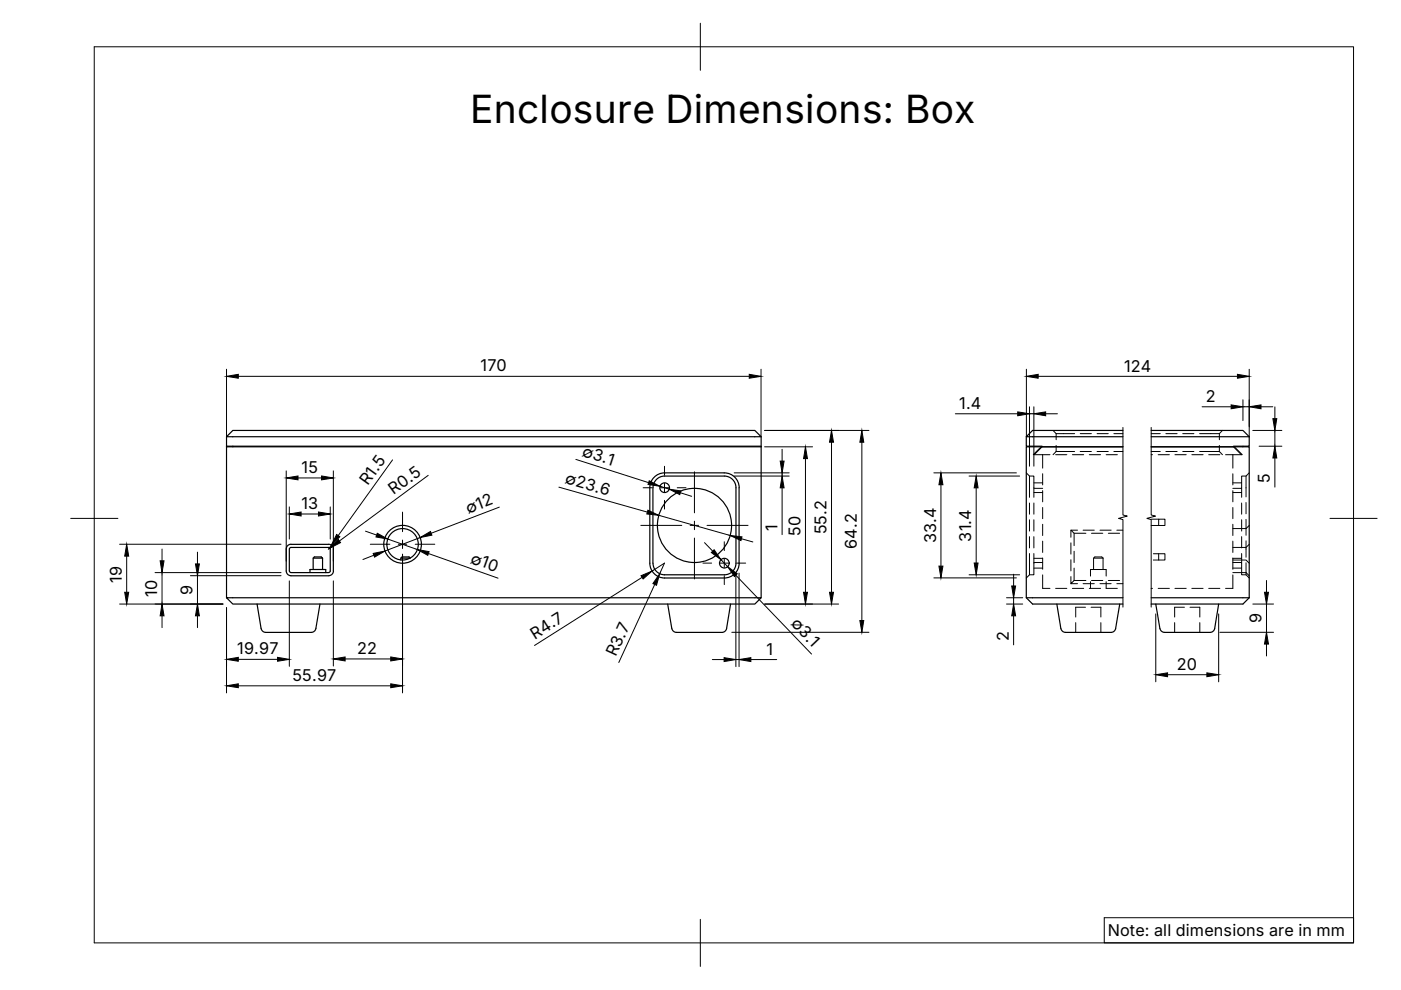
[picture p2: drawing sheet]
<svg xmlns="http://www.w3.org/2000/svg" width="297mm" height="210mm" viewBox="0 0 297 210" stroke-linecap="round" stroke-linejoin="round" font-family="sans-serif">
<!-- layer: Visible -->
<g fill="none" stroke="#000" stroke-width=".25">
<path d="M48 92.6l1.4-1.3h110.6l1.4 1.3zM48 92.6v2h113.4M48 94.6v.1M161.4 94.7h-113.4v32M161.4 92.6v2.1M161.4 94.7v32M217.6 92.6v2h3.3v.1h17.2h-20.5v32h20.5M238.1 91.3h-19.2l-1.3 1.3h20.5M244.1 91.3h19.4l1.4 1.3M244.1 92.6h20.8M264.9 92.6v2h-3.4v.1h-17.4h20.8v32M61.3 116.4v4.7"/>
<path d="M61.4 116.4l.3-.3h8l.3 .3v4.7l-.1 .2-8.2 .1-.3-.3M66.4 118.3h2M68.4 118.3l-.3-.2h-1.4l-.3 .2v2.4M68.4 118.3v2.4M70.7 116.4v4.7M70.7 116.4a.97 .97 0 0 0-1-1h-8a1.01 1.01 0 0 0-1 1v4.7a1.04 1.04 0 0 0 1 1h8a1.01 1.01 0 0 0 1-1M85 118.3h1.9M87 118.3l-.3-.2h-1.4l-.3 .2v.4M140.9 100.3h12.7a3.1 3.1 0 0 1 3.1 3.1M140.9 100.9h12.7a2.47 2.47 0 0 1 2.4 2.5v16a2.47 2.47 0 0 1-2.4 2.5h-12.7M140.9 100.3a3.1 3.1 0 0 0-3.1 3.1v16a3.1 3.1 0 0 0 3.1 3.1M140.9 100.9a2.5 2.5 0 0 0-2.5 2.5l.1 16a2.47 2.47 0 0 0 2.4 2.5"/>
<path d="M156.7 103.4v16M156.7 119.4a3.1 3.1 0 0 1-3.1 3.1h-12.7M48 126.7h113.4l-1.4 1.4h-110.6zM54.5 128.1l.9 5.1M65.7 121.4v-.7h3.4v.7M67 133.2a1.43 1.43 0 0 1-1.7 .9h-8a1.97 1.97 0 0 1-1.8-.5l-.1-.4M67.8 128.1l-.8 5.1M141.6 128.1l.8 5.1a1.65 1.65 0 0 0 2 .9h7.7a2.03 2.03 0 0 0 1.8-.5l.2-.4M154.9 128.1l-.8 5.1M217.6 126.7l1.3 1.4h19.2M224.1 128.1l.8 5.1M237.4 128.1l-.9 5.1a1.43 1.43 0 0 1-1.6 .9h-8a1.97 1.97 0 0 1-1.8-.5l-.2-.4"/>
<path d="M244.1 126.7h20.8M245 128.1l.9 5.1M258.4 128.1l-.9 5.1a1.43 1.43 0 0 1-1.6 .9h-8a1.94 1.94 0 0 1-1.9-.5l-.1-.4M264.9 126.7l-1.4 1.4h-19.4"/>
<circle cx="85.3" cy="115.4" r="4"/>
<circle cx="85.4" cy="115.4" r="3.3"/>
<circle cx="140.9" cy="103.4" r="1.03"/>
<circle cx="147.2" cy="111.4" r="7.9"/>
<circle cx="153.6" cy="119.4" r="1.03"/>
</g>
<!-- layer: Hidden -->
<g fill="none" stroke="#000" stroke-width=".21">
<path d="M220.7 94.7l-1.6 1.7h2M220.9 94.7l-1.6 1.7M221.1 96.4v2.9M221.1 96.4h1.5M223.3 91.3l.6 .6M223.8 96.4h2.4M223.9 95.7h3.9M223.9 91.9h3.9M223.9 95.7l-.6 .7M223.9 91.9v1.3M223.9 94.4v1.3M227.4 96.4h2.4"/>
<path d="M229 95.7h2.4M229 91.9h2.4M230.9 96.4h2.4M232.6 95.7h2.4M232.6 91.9h2.4M234.5 96.4h2.4M236.2 95.7h1.9M236.2 91.9h1.9M244.1 95.7h1.9M244.1 96.4h.2M244.1 91.9h1.9M245.6 96.4h2.3"/>
<path d="M247.2 95.7h2.4M247.2 91.9h2.4M249.1 96.4h2.4M250.8 95.7h2.3M250.8 91.9h2.3M252.7 96.4h2.4M254.3 95.7h4.2M254.3 91.9h4.2M256.3 96.4h2.3M258.5 95.7l.7 .7M258.5 94.4v1.3M259.2 91.3l-.7 .6v1.3"/>
<path d="M259.8 96.4h1.6M261.4 96.4v2.9M261.5 94.7l1.7 1.7M261.7 94.7l1.7 1.7h-2M217.6 100.3l.7 .6v4.5M218.3 117.4v4.5l-.7 .6M218.3 100.9h.9v4.5M218.3 106.7v2.3M218.3 110.2v2.4M218.3 113.8v2.4M219.2 117.4v4.5h-.9M219.2 106.7v2.3"/>
<path d="M219.2 110.2v2.4M219.2 113.8v2.4M219.2 103.5h1.9M219.2 119.3h1.9M219.2 102.4h1.9M219.2 104.4h1.9M219.2 118.4h1.9M221.1 100.4v2.4M221.1 104v2.4M221.1 107.6v2.4M221.1 111.2v2.4M221.1 114.7v2.4"/>
<path d="M221.1 118.3v2.4M227.1 112.4v1.5M227.1 115.1v2.4M227.1 118.7v2.3M227.7 113.1v2.6M227.7 116.9v2.4M228.5 112.4h-1.4l.6 .7h2.5M229.6 112.4h2.4M231.4 113.1h2.4M231.9 118.3h2M233.2 112.4h2.4M233.9 118.3l-.3-.2h-1.5l-.2 .2v2.4"/>
<path d="M233.9 118.3v2.4M235 113.1h2.4M236.8 112.4h1.3M244.1 111.4h1.6M244.1 110.1h1.6M244.5 117.4h2.5v1.3h-2.5M245.7 110.1h1.3v1.3h-1.3zM245.7 117.4v1.3M261.4 118.7h2.8l.7 .7M261.4 103.5h1.8M261.4 119.3h1.8M261.4 102.4h1.8"/>
<path d="M261.4 104.4h1.8M261.4 118.4h1.8M261.4 100.4v2.4M261.4 104v2.4M261.4 107.6v2.4M261.4 111.2v2.4M261.4 114.7v2.4M261.4 118.3v2.4M261.4 112.1h2.8M263.2 117.4v4.5h1M263.2 106.7v2.3M263.2 110.2v2.4"/>
<path d="M263.2 113.8v2.4M264.2 114.7v1.4h-2.8M264.2 112.1v1.4M264.2 119.3v2.1l.7 .7M264.2 100.9h-1v4.5M264.2 106.5v2.4M264.2 110.1v2M264.9 115.4l-.7 .7v2M264.9 100.3l-.7 .6v4.5M264.9 111.4l-.7 .7M219.2 120.5h1.9M221.1 121.9v2.8h1.5"/>
<path d="M223.8 124.7h2.4M227.1 122.3v1.5l.6-.7M227.1 123.8h1.4M227.4 124.7h2.4M227.7 120.5v2.6M227.7 123.1h2.5M228.1 132v2.1M229.6 123.8h2.4M230.1 128.7h-2v2.1M230.9 124.7h2.4M231.2 122.1v-1.4h3.3v1.4M231.2 123.3v1.4"/>
<path d="M231.3 128.7h2.1v2.1M231.4 123.1h2.4M233.2 123.8h2.4M233.4 132v2.1M234.5 123.3v1.4h2.4M235 123.1h2.4M236.8 123.8h1.3M244.1 124.7h.2M245.6 124.7h2.3M249 132v2.1M249.1 124.7h2.4M251.1 128.7h-2.1v2.1"/>
<path d="M252.3 128.7h2.1v2.1M252.7 124.7h2.4M254.4 132v2.1M256.3 124.7h2.3M261.4 121.4h2.8v.5l.7 .6M261.4 121.9v2.8h-1.6M261.4 120.5h1.8"/>
</g>
<!-- layer: BORDER -->
<path d="M20 9.9h267v190h-267zM148.5 4.9v10M15 109.9h10M282 109.9h10M148.5 194.9v10" fill="none" stroke="#000" stroke-width=".21"/>
<!-- layer: FD_Dimensions -->
<g fill="none" stroke="#000" stroke-width=".21">
<path d="M48 78.3v14.3M50.5 79.8h108.4M161.4 78.3v14.3M217.6 78.3v14.3M220.1 79.8h42.3M264.9 78.3v14.3M60.7 99.8v19.2M70.7 99.8v19.2M83.2 97.5l-11.5 16.1M122.1 97.4l15.4 4.9M162.1 91.3h22.1M162.1 94.7h10.2"/>
<path d="M165.8 95.3v2.5M170.8 97.2v28.4M176.3 93.8v31.8M182.7 93.8v37.8M202.5 87.7h13.3M218.3 86.2v12.6M218.3 87.7h.9M219.2 86.2v12.6M221.7 87.7h2.5M254.9 86.2h6.1M263.5 84.8v4.4M263.5 86.2h1.4"/>
<path d="M265.6 91.3h6.2M267 94.6h4.8M267.4 86.2h2.5M270.3 86.3v2.5M270.3 91.3v3.3M270.3 97.1v6.2M25.4 115.4h34.2M26.9 117.9v7.7M34.4 116.4v2.5M41.9 117.1v2.5M61.3 107.5v6.8M63.2 101.3h5"/>
<path d="M63.8 109h3.7M70 107.5v6.8M70.3 115.6l-.6 .8 .3-.2M77.5 112.6l2.3 .8M79.3 117.7l-2.4 .9M82.2 114.3l6.3 2.2M85.3 117.5v29.4M89.1 114l-7.5 2.8M90.8 100.8l-18.9 13.9M90.8 117.4l14.8 5.2M105.9 107.5l-14.5 5.6M118.5 103.3l18.7 5.3"/>
<path d="M139.7 109.3l15.1 4.2M139.9 103.1l2 .6M144.3 104.5l2.3 .7M149.4 115.1l1.7 1.8M152.8 118.7l1.5 1.5M155.7 100.3h11.6M155.7 100.9h11.6M157.2 114.2l2.4 .7M165.8 100.3v.6M165.8 103.4v10M198 100.3h17.5M199.5 102.8v17.2"/>
<path d="M205.5 100.9h10.7M207 103.4v16M25.4 128.1h21.9M32.9 121.4h26.7M34.4 121.4v6.7M34.4 130.6v2.5M40.4 122.1h19.2M41.9 122.1v6M41.9 130.6v2.5M48 128.8v18.1M50.5 139.8h8.3M61.3 123.2v18.1"/>
<path d="M70.7 123.2v18M73.2 139.7h9.6M136.1 122.4l-22.8 14.5M138.2 121.1l2.7-1.7-1 2.2M138.8 123.9l-7.6 16.6M151 139.8h2.5M155.2 134.1h29M156 122l16.1 16.7M156 121.5v19.8M156 139.8h.7M156.7 121.5v19.8M159.2 139.8h5.5"/>
<path d="M162.1 128.1h15.7M198 122.5h17.5M205.5 121.9h10.7M213.4 128.1h3.4M213.4 126.7h3.4M214.9 121.7v2.5M214.9 126.7v1.4M214.9 130.6v6.1M245 130.2v14.4M258.4 130.2v14.4M258.6 134.1h11.4M265.6 128.1h4.4"/>
<path d="M268.5 123.1v2.5M268.5 128.1v6M268.5 136.6v2.5M50.5 145.4h32.3M247.5 143.1h8.4"/>
</g>
<g fill="#000" stroke="#000" stroke-width=".21">
<path d="M48 79.8l2.5-.4v.8zM158.9 79.4l2.5 .4-2.5 .4zM217.6 79.8l2.5-.4v.8zM262.4 79.4l2.5 .4-2.5 .4zM165.4 97.8h.8l-.4 2.5zM170.8 94.7l.4 2.5h-.8zM176.3 91.3l.4 2.5h-.8zM182.7 91.3l.4 2.5h-.8zM215.8 87.3l2.5 .4-2.5 .5zM219.2 87.7l2.5-.4v.9zM261 85.8l2.5 .4-2.5 .5zM264.9 86.2l2.5-.4v.9z"/>
<path d="M269.9 88.8h.8l-.4 2.5zM270.3 94.6l.4 2.5h-.8zM26.9 115.4l.4 2.5h-.9zM34 118.9h.8l-.4 2.5zM41.4 119.6h.9l-.4 2.5zM60.7 101.3l2.5-.4v.8zM61.3 109l2.5-.4v.8zM67.5 108.6l2.5 .4-2.5 .4zM68.2 100.9l2.5 .4-2.5 .4zM71.4 113.3l.7 .5-1.8 1.8zM71.7 114.4l.5 .7-2.2 1.1zM79.1 117.3l2.5-.5-2.2 1.3z"/>
<path d="M80 113.1l2.2 1.2-2.5-.5zM88.5 116.5l2.5 .5-.3 .7zM89.1 114l2.2-1.3 .3 .8zM137.4 108.2l2.3 1.1-2.6-.3zM137.6 101.9l2.3 1.2-2.5-.4zM141.9 103.7l2.5 .4-.3 .8zM150.8 117.2l.6-.6 1.4 2.1zM154.8 113.5l2.5 .3-.2 .8zM165.8 100.9l.4 2.5h-.8zM199.5 100.3l.4 2.5h-.8zM207 100.9l.4 2.5h-.9zM206.5 119.4h.9l-.4 2.5z"/>
<path d="M26.4 125.6h.9l-.4 2.5zM34.4 128.1l.4 2.5h-.8zM41.9 128.1l.4 2.5h-.9zM48 139.8l2.5-.4v.8zM58.8 139.4l2.5 .4-2.5 .4zM70.7 139.7l2.5-.4v.8zM82.8 139.3l2.5 .4-2.5 .4zM135.9 122.1l2.3-1-1.8 1.7zM139.9 121.6l-.7 2.5-.8-.4zM153.5 139.4l2.5 .4-2.5 .5zM154.3 120.2l2 1.5-.6 .5zM156.7 139.8l2.5-.4v.9z"/>
<path d="M170.4 125.6h.8l-.4 2.5zM175.9 125.6h.8l-.4 2.5zM182.3 131.6h.8l-.4 2.5zM199.1 120h.8l-.4 2.5zM214.5 124.2h.8l-.4 2.5zM214.9 128.1l.4 2.5h-.8zM268.5 134.1l.4 2.5h-.8zM268.1 125.6h.8l-.4 2.5zM48 145.4l2.5-.4v.8zM82.8 145l2.5 .4-2.5 .4zM245 143.1l2.5-.4v.8zM255.9 142.7l2.5 .4-2.5 .4z"/>
</g>
<!-- layer: Break Lines -->
<path d="M238.1 90.6v18.6l.9 .2-1.8 .5 .9 .3v18.5M244.1 90.6v18.6l.9 .2-1.8 .5 .9 .3v18.5" fill="none" stroke="#000" stroke-width=".21"/>
<!-- layer: Smart Centers -->
<g fill="none" stroke="#000" stroke-width=".21">
<path d="M140.9 98.9v1.8M78.5 115.4h4.2M84.5 115.4h1.7M85.3 108.6v4.1M85.3 114.5v1.8M85.3 118.1v4.1M88 115.4h4.2M135.9 111.4h8.6M136.4 103.4h1.8M140 103.4h1.8M140.9 102.5v1.8M140.9 106.1v1.8"/>
<path d="M143.6 103.4h1.8M146.3 111.4h1.8M147.2 100v8.7M147.2 110.5v1.8M147.2 114.1v8.7M149 119.4h1.9M149.9 111.4h8.7M152.7 119.4h1.8M153.6 114.9v1.8M153.6 118.5v1.8M156.2 119.4h1.9M153.6 122.1v1.8"/>
</g>
<!-- layer: Custom Tables -->
<path d="M234.1 194.6h52.9v5.3h-52.9z" fill="none" stroke="#000" stroke-width=".21"/>
<text font-size="8.2" x="99.7" y="26.2">Enclosure Dimensions: Box</text>
<g font-size="3.4">
<text x="101.9" y="78.8">170</text>
<text x="238.3" y="78.8">124</text>
<text x="203.4" y="86.7">1.4</text>
<text x="255.6" y="85.3">2</text>
<text x="63.9" y="100.3">15</text>
<text x="123.2" y="96.6" transform="rotate(18 123.2 96.6)">∅3.1</text>
<text x="63.9" y="107.9">13</text>
<text x="78" y="103.1" transform="rotate(-54 78 103.1)">R1.5</text>
<text x="83.4" y="104.9" transform="rotate(-36 83.4 104.9)">R0.5</text>
<text x="119.6" y="102.5" transform="rotate(16 119.6 102.5)">∅23.6</text>
<text x="269.3" y="102.5" transform="rotate(-90 269.3 102.5)">5</text>
<text x="99.3" y="108.9" transform="rotate(-21 99.3 108.9)">∅12</text>
<text x="164.8" y="112.5" transform="rotate(-90 164.8 112.5)">1</text>
<text x="169.8" y="113.6" transform="rotate(-90 169.8 113.6)">50</text>
<text x="175.3" y="113.3" transform="rotate(-90 175.3 113.3)">55.2</text>
<text x="99.5" y="119.3" transform="rotate(20 99.5 119.3)">∅10</text>
<text x="181.7" y="116.4" transform="rotate(-90 181.7 116.4)">64.2</text>
<text x="198.5" y="115.2" transform="rotate(-90 198.5 115.2)">33.4</text>
<text x="205.9" y="114.8" transform="rotate(-90 205.9 114.8)">31.4</text>
<text x="25.8" y="123.5" transform="rotate(-90 25.8 123.5)">19</text>
<text x="33.3" y="126.5" transform="rotate(-90 33.3 126.5)">10</text>
<text x="40.8" y="126.1" transform="rotate(-90 40.8 126.1)">9</text>
<text x="113.4" y="135.6" transform="rotate(-32 113.4 135.6)">R4.7</text>
<text x="167.5" y="132.4" transform="rotate(46 167.5 132.4)">∅3.1</text>
<text x="213.9" y="136" transform="rotate(-90 213.9 136)">2</text>
<text x="267.5" y="132.2" transform="rotate(-90 267.5 132.2)">9</text>
<text x="50.3" y="138.8">19.97</text>
<text x="75.7" y="138.7">22</text>
<text x="130.6" y="139.4" transform="rotate(-65 130.6 139.4)">R3.7</text>
<text x="162.5" y="138.8">1</text>
<text x="249.5" y="142">20</text>
<text x="62" y="144.4">55.97</text>
<text x="234.9" y="198.5">Note: all dimensions are in mm</text>
</g>
</svg>
